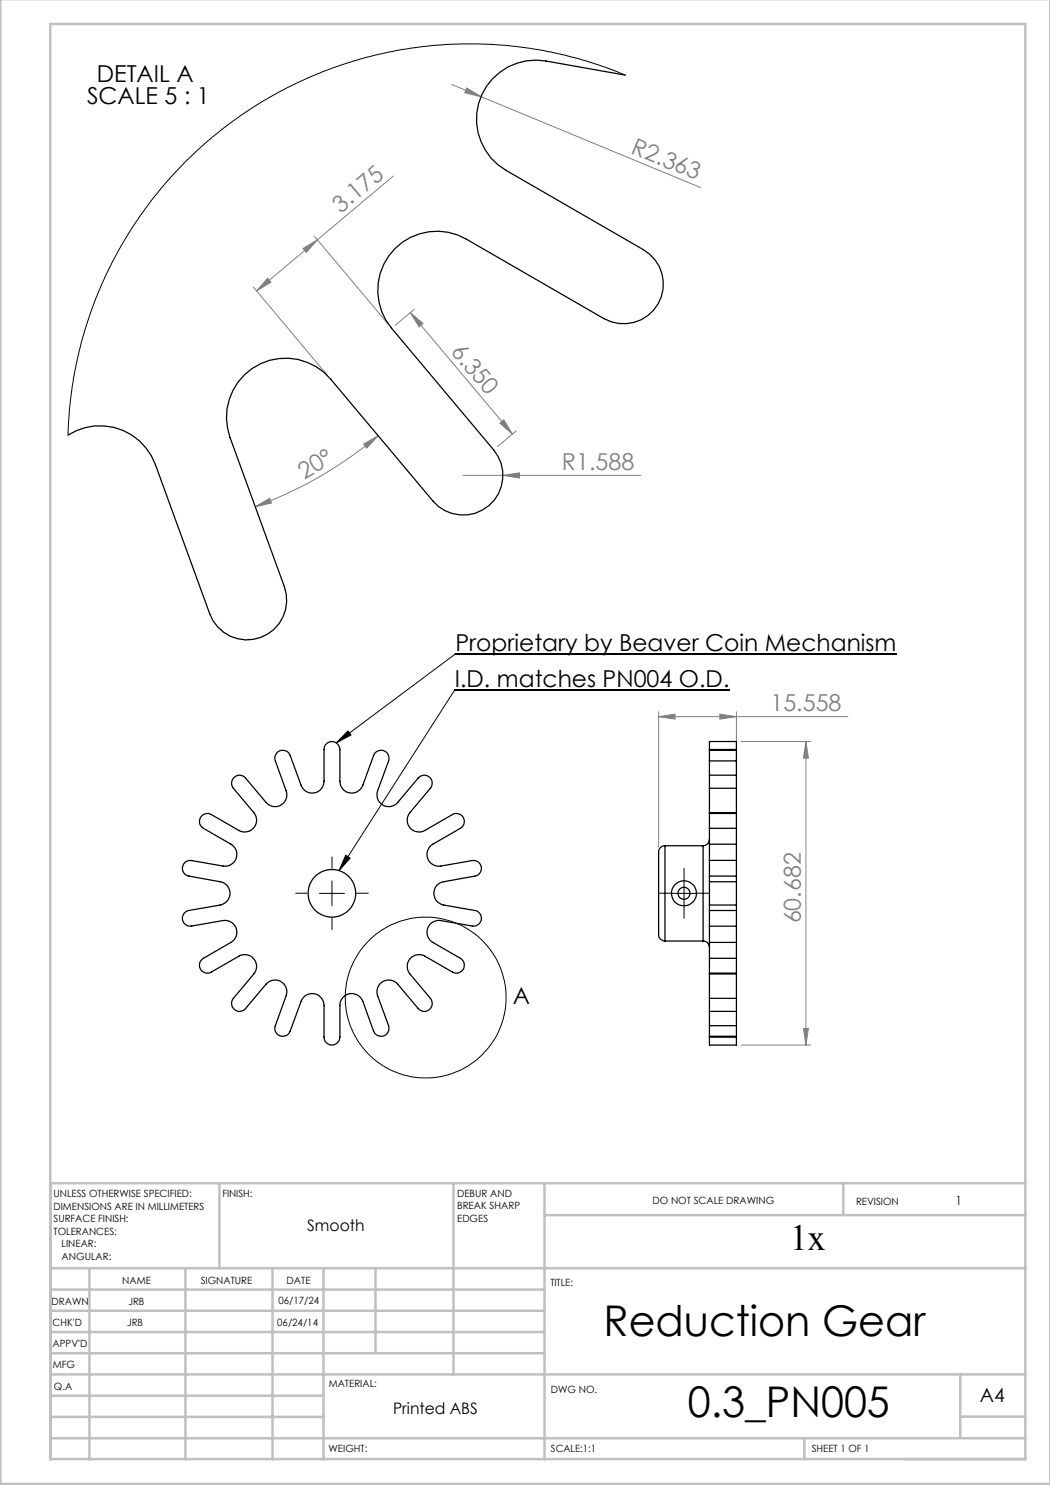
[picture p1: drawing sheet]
<svg xmlns="http://www.w3.org/2000/svg" width="210mm" height="297mm" viewBox="0 0 210 297" stroke-linecap="round" stroke-linejoin="round" font-family="sans-serif">
<g fill="none" stroke="#000" stroke-width=".2">
<path d="M145.9 138h-55l-23.1 36.1M179.2 130.8h-88.1l-23.9 17.8M69.6 146.2l.6 .8-3 1.6zM63.9 178.7h5M66.4 176.2v4.9M69.1 171.1l.9 .5-2.2 2.5zM134.3 178.7h5M136.8 176.2v4.9"/>
<circle cx="85.1" cy="199.5" r="16.1"/>
</g>
<g fill="none" stroke="#808080" stroke-width=".2">
<path d="M90.3 16.9l49.9 20.6M93.3 17.6l2.9 1.7-3.2-.7zM78.7 35.2l-27.4 23M50.7 57.4l14.8 17.7M53.5 55.7l.7 .7-2.9 1.8zM60.6 49.7l2.9-1.7-2.2 2.5zM62.8 47.2l14.9 17.7M82.1 62.5l2.5 2.2-.8 .7zM82.1 62.5l20.4 24.3M82.8 61.9l-3.7 3.1M72.7 88.8l2.9-1.7-2.2 2.5zM75.6 87.1a81.9 81.9 0 0 1-24.6 14.2"/>
<path d="M92.6 95.1h35.5M100 84.6l.8-.6 1.7 2.8zM100.6 95.1l3.3-.5v1zM103.3 86.2l-3.8 3.1M51 101.3l2.9-1.6 .4 .9zM131.7 143.3l3.3-.5v1zM131.7 142.3v27.1M131.7 143.3h37.9M144 142.8l3.3 .5-3.3 .5zM147.3 142.3v33M148.3 148.3h13.9M161.2 148.3v60.7"/>
<path d="M161.2 148.3l.5 3.3h-1zM148.3 209h13.9M160.7 205.7h1l-.5 3.3z"/>
</g>
<path d="M61.4 178.6h-2.3M66.4 173.6v-2.2M71.4 178.6h2.3M134.3 178.6h-2.5M136.8 176.1v-2.5M139.3 178.6h2.5M66.4 183.6v2.3M136.8 181.1v2.5" fill="none" stroke="#000" stroke-width=".2" stroke-dasharray="15.2 1.3 1.3 1.3"/>
<g fill="none" stroke="#c0c0c0" stroke-width=".5">
<path d="M.1 -.1v296.9h209.9v-296.9M10.1 4.8h195v287h-195zM43.9 236.6v17M90.7 236.6v38.3M108.9 236.6v55.3M168.7 236.6v6.3M205.1 236.6h-195v55.3M10.1 253.6h195M10.1 257.9h98.8M17.9 253.6v38.3M37.1 253.6v38.3M54.5 253.6v38.3"/>
<path d="M64.7 253.6v38.3M75.1 253.6v17M108.9 243h96.2M10.1 270.6h98.8M10.1 266.4h98.8M10.1 262.1h98.8M10.1 279.1h54.6M10.1 274.9h195M192.1 274.8v12.7M10.1 287.7h195M10.1 283.4h54.6M160.9 287.5v4.3"/>
<path d="M192.1 283.3h13"/>
</g>
<path d="M69.6 146.2l.6 .8-3 1.6zM69.1 171.1l.9 .5-2.2 2.5z" fill="#000"/>
<g fill="#808080">
<path d="M100.6 95.1l3.3-.5v1z"/>
<path d="M93.3 17.6l2.9 1.7-3.2-.7z"/>
<path d="M100 84.6l.8-.6 1.7 2.8zM82.1 62.5l2.5 2.2-.8 .7z"/>
<path d="M131.7 143.3l3.3-.5v1zM144 142.8l3.3 .5-3.3 .5z"/>
<path d="M51 101.3l2.9-1.6 .4 .9zM72.7 88.8l2.9-1.7-2.2 2.5z"/>
<path d="M60.6 49.7l2.9-1.7-2.2 2.5zM53.5 55.7l.7 .7-2.9 1.8z"/>
<path d="M160.7 205.7h1l-.5 3.3zM161.2 148.3l.5 3.3h-1z"/>
</g>
<g fill="none" stroke="#000" stroke-width=".25">
<path d="M125.1 15l-15.9-2.8a11.8 11.8 0 0 0-13.2 7.6 11.8 11.8 0 0 0 5.2 14.3l27.5 15.8a7.9 7.9 0 0 1 2.9 10.9 7.9 7.9 0 0 1-10.8 2.9l-27.5-15.9a11.8 11.8 0 0 0-15 2.7 11.8 11.8 0 0 0 0 15.1l20.4 24.4a7.9 7.9 0 0 1-1 11.2 7.9 7.9 0 0 1-11.1-1l-20.5-24.4a11.8 11.8 0 0 0-14.9-2.6 11.8 11.8 0 0 0-5.2 14.3l10.9 29.8a7.9 7.9 0 0 1-4.8 10.2 7.9 7.9 0 0 1-10.2-4.7l-10.8-29.9a11.8 11.8 0 0 0-17.5-5.9M46.7 155.6a1.55 1.55 0 0 1 2.4 0l4.4 5.2a2.36 2.36 0 0 0 2.9 .1 2.36 2.36 0 0 0 .8-2.8l-2.2-6.2a1.59 1.59 0 0 1 1.1-1.8 1.59 1.59 0 0 1 1.9 1l2.4 6.3a2.38 2.38 0 0 0 2.6 1.1 2.38 2.38 0 0 0 1.8-2.3v-6.6a1.58 1.58 0 0 1 1.7-1.3 1.58 1.58 0 0 1 1.5 1.6v6.7a2.36 2.36 0 0 0 2.1 2 2.36 2.36 0 0 0 2.5-1.5l2.3-6.3a1.59 1.59 0 0 1 2-.6 1.59 1.59 0 0 1 .8 2l-2.3 6.3a2.35 2.35 0 0 0 1.3 2.6 2.35 2.35 0 0 0 2.9-.6l4.3-5.1a1.59 1.59 0 0 1 2.1 .1 1.59 1.59 0 0 1 .1 2.2l-4.3 5.1a2.36 2.36 0 0 0 .3 2.9 2.36 2.36 0 0 0 2.9 .4l5.8-3.3a1.59 1.59 0 0 1 1.9 .8 1.59 1.59 0 0 1-.6 2.1l-5.8 3.3a2.37 2.37 0 0 0-.7 2.9 2.37 2.37 0 0 0 2.6 1.3l6.5-1.1a1.58 1.58 0 0 1 1.6 1.4 1.58 1.58 0 0 1-1.3 1.7l-6.7 1.2a2.39 2.39 0 0 0-1.5 2.5 2.39 2.39 0 0 0 1.9 2.1l6.6 1.2a1.58 1.58 0 0 1 .9 1.9 1.58 1.58 0 0 1-1.8 1.1l-6.6-1.1a2.36 2.36 0 0 0-2.3 1.7 2.36 2.36 0 0 0 1.1 2.7l5.7 3.3a1.59 1.59 0 0 1 .3 2.2 1.59 1.59 0 0 1-2.1 .4l-5.9-3.3a2.37 2.37 0 0 0-2.7 .8 2.37 2.37 0 0 0 .1 2.9l4.3 5.1a1.59 1.59 0 0 1-.5 2.1 1.59 1.59 0 0 1-2.2-.3l-4.3-5.1a2.38 2.38 0 0 0-2.9-.2 2.38 2.38 0 0 0-.9 2.8l2.3 6.3a1.59 1.59 0 0 1-1.2 1.7 1.59 1.59 0 0 1-1.9-1l-2.3-6.3a2.36 2.36 0 0 0-2.7-1.1 2.36 2.36 0 0 0-1.7 2.3l-.1 6.6a1.58 1.58 0 0 1-1.7 1.3 1.58 1.58 0 0 1-1.4-1.6v-6.7a2.36 2.36 0 0 0-2.1-2 2.36 2.36 0 0 0-2.5 1.6l-2.3 6.2a1.58 1.58 0 0 1-2 .6 1.58 1.58 0 0 1-.8-2l2.2-6.3a2.35 2.35 0 0 0-1.3-2.6 2.35 2.35 0 0 0-2.8 .6l-4.3 5.1a1.59 1.59 0 0 1-2.1-.1 1.59 1.59 0 0 1-.1-2.1l4.3-5.2a2.36 2.36 0 0 0-.4-2.9 2.36 2.36 0 0 0-2.8-.4l-5.8 3.4a1.6 1.6 0 0 1-2-.9 1.6 1.6 0 0 1 .7-2l5.8-3.4a2.36 2.36 0 0 0 .7-2.8 2.36 2.36 0 0 0-2.6-1.4l-6.6 1.1a1.58 1.58 0 0 1-1.5-1.4 1.58 1.58 0 0 1 1.3-1.7l6.6-1.2a2.35 2.35 0 0 0 1.6-2.4 2.35 2.35 0 0 0-2-2.1l-6.5-1.2a1.58 1.58 0 0 1-1-2 1.58 1.58 0 0 1 1.8-1.1l6.7 1.1a2.36 2.36 0 0 0 2.3-1.7 2.36 2.36 0 0 0-1.1-2.7l-5.8-3.3a1.59 1.59 0 0 1-.2-2.1 1.59 1.59 0 0 1 2.1-.5l5.8 3.4a2.37 2.37 0 0 0 2.8-.9 2.37 2.37 0 0 0-.1-2.9l-4.3-5.1-.2-.9zM141.9 155v2.7M141.9 150.1v2.1M141.9 149.9v-1.6h5.4v1.6M141.9 155h5.4M141.9 150.1h5.4M141.9 149.9v.2M141.9 152.2v2.8M141.9 157.7v5M141.9 157.7h5.4M141.9 152.2h5.4"/>
<path d="M141.9 149.9h5.4M147.3 155v2.7M147.3 150.1v2.1M147.3 149.9v.2M147.3 152.2v2.8M147.3 157.7v5M133 169.2a1.39 1.39 0 0 0-1.3 1.8v15.7a1.28 1.28 0 0 0 1.3 1.5M133 169.2v19M133 169.2h7.6M140.6 169.2v19M141.9 167.9a1.33 1.33 0 0 1-1.3 1.3M141.9 172.1v3.1"/>
<path d="M141.9 162.7v3M141.9 176.4v4.6M141.9 168.8v3.3M141.9 172.1h5.4M141.9 162.7h5.4M141.9 175.2h5.4M141.9 165.7v3.1M141.9 175.2v1.2M141.9 176.4h5.4M141.9 165.7h5.4M141.9 168.8h5.4M141.9 162.5h5.4"/>
<path d="M147.3 172.1v3.1M147.3 162.7v3M147.3 176.4v4.6M147.3 168.8v3.3M147.3 165.7v3.1M147.3 175.2v1.2M133 188.2h7.6M140.6 188.2a1.26 1.26 0 0 1 1.3 1.3M141.9 182.1v3.1h5.4M141.9 191.7v2.9M141.9 185.2v3.3M141.9 199.7v2.6"/>
<path d="M141.9 194.6h5.4M141.9 182.1h5.4M141.9 181h5.4M141.9 181v1.1M141.9 188.5v3.2M141.9 194.6v5.1M141.9 191.7h5.4M141.9 188.5h5.4M141.9 199.7h5.4M141.9 194.8h5.4M147.3 182.1v3.1M147.3 191.7v2.9"/>
<path d="M147.3 185.2v3.3M147.3 199.7v2.6M147.3 181v1.1M147.3 188.5v3.2M147.3 194.6v5.1M141.9 205.1v2.2M141.9 207.4v1.6h5.4v-1.6M141.9 202.3h5.4M141.9 207.3h5.4M141.9 202.3v2.8M141.9 207.3v.1M141.9 205.1h5.4"/>
<path d="M141.9 207.4h5.4M147.3 205.1v2.2M147.3 202.3v2.8M147.3 207.3v.1"/>
<circle cx="66.4" cy="178.7" r="4.8"/>
<circle cx="136.8" cy="178.7" r="1.2"/>
<circle cx="136.8" cy="178.7" r="2.5"/>
</g>
<path d="M125.1 15l-4.2-1.6-4.9-1.6-5.5-1.3-4.7-.9-5.2-.6-4.8-.2h-4.8l-4.4 .3-4.4 .5-4.7 .9-5.5 1.3-4.9 1.6-5.6 2.2-4 1.9-3.6 1.9-3.4 2.1-3.9 2.7-4.2 3.2-5 4.6-2.5 2.6-2.7 3-3.2 4.2-2.7 3.9-2.7 4.5-2.7 5.4-1.7 4-1.4 3.8-1.6 5.4-.9 3.9-.9 4.7-.6 5.2-.2 4.4" fill="none" stroke="#000" stroke-width=".2"/>
<g font-size="8.5">
<text x="120.7" y="267.2">Reduction Gear</text>
<text x="137.5" y="283.5">0.3_PN005</text>
</g>
<text font-size="7.3" x="158" y="249.9">1x</text>
<g font-size="4.7">
<text x="19.4" y="16.3">DETAIL A</text>
<text x="17.4" y="20.9">SCALE 5 : 1</text>
<text x="91.1" y="130.2">Proprietary by Beaver Coin Mechanism</text>
<text x="91" y="137.4">I.D. matches PN004 O.D.</text>
<text x="102.6" y="200.9">A</text>
</g>
<g font-size="4.7" fill="#808080">
<text x="126" y="30.5" transform="rotate(22 126 30.5)">R2.363</text>
<text x="68.1" y="42.7" transform="rotate(-40 68.1 42.7)">3.175</text>
<text x="90" y="70.3" transform="rotate(50 90 70.3)">6.350</text>
<text x="60.8" y="96" transform="rotate(-30 60.8 96)">20°</text>
<text x="112.4" y="94.1">R1.588</text>
<text x="154.1" y="142.3">15.558</text>
<text x="160.2" y="184.7" transform="rotate(-90 160.2 184.7)">60.682</text>
</g>
<text font-size="3.9" x="196" y="280.4">A4</text>
<g font-size="3.2">
<text x="61.4" y="246.3">Smooth</text>
<text x="78.6" y="282.8">Printed ABS</text>
</g>
<text font-size="2.5" x="191.1" y="240.9">1</text>
<g font-size="2">
<text x="10.7" y="239.5">UNLESS OTHERWISE SPECIFIED:</text>
<text x="44.5" y="239.5">FINISH:</text>
<text x="91.4" y="239.4">DEBUR AND</text>
<text x="10.7" y="242">DIMENSIONS ARE IN MILLIMETERS</text>
<text x="10.7" y="244.5">SURFACE FINISH:</text>
<text x="91.4" y="241.9">BREAK SHARP</text>
<text x="91.4" y="244.4">EDGES</text>
<text x="130.5" y="240.8">DO NOT SCALE DRAWING</text>
<text x="171.2" y="241">REVISION</text>
<text x="10.7" y="247">TOLERANCES:</text>
<text x="12.3" y="249.5">LINEAR:</text>
<text x="12.3" y="252">ANGULAR:</text>
<text x="24.4" y="256.9">NAME</text>
<text x="40.1" y="256.8">SIGNATURE</text>
<text x="57.3" y="256.8">DATE</text>
<text x="110.1" y="257.1">TITLE:</text>
<text x="10.3" y="260.9">DRAWN</text>
<text x="25.7" y="261">JRB</text>
<text x="55.7" y="260.8">06/17/24</text>
<text x="10.5" y="269.3">APPV'D</text>
<text x="10.5" y="265.2">CHK'D</text>
<text x="25.4" y="265.2">JRB</text>
<text x="55.4" y="265.2">06/24/14</text>
<text x="10.6" y="273.6">MFG</text>
<text x="10.8" y="278">Q.A</text>
<text x="65.8" y="277.4">MATERIAL:</text>
<text x="110.2" y="278.5">DWG NO.</text>
<text x="65.7" y="290.4">WEIGHT:</text>
<text x="110.2" y="290.5">SCALE:1:1</text>
<text x="162.4" y="290.4">SHEET 1 OF 1</text>
</g>
</svg>
